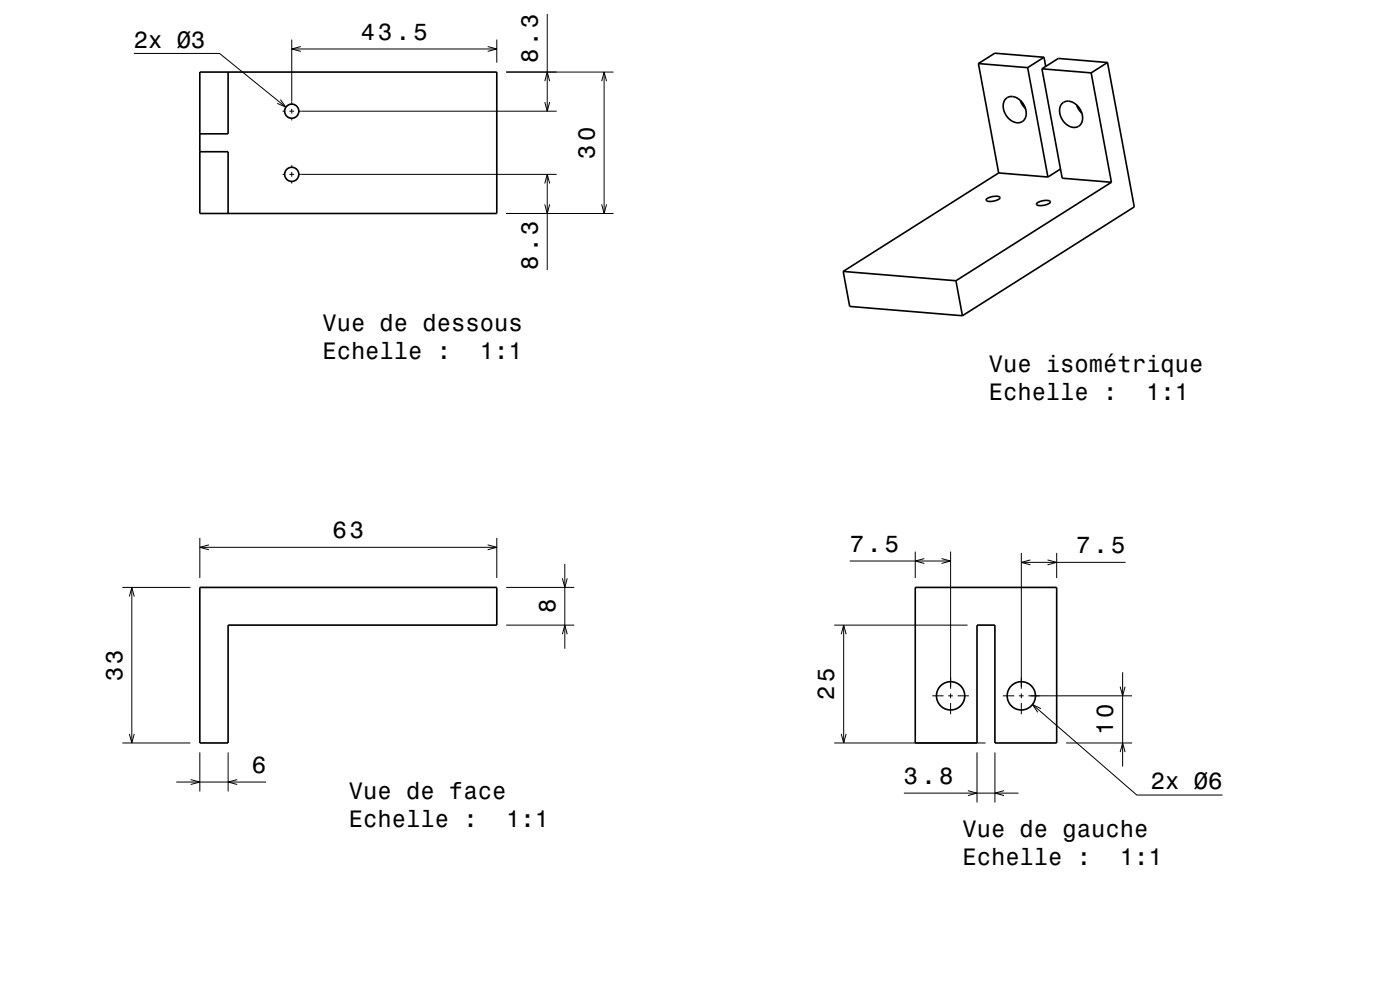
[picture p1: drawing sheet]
<svg xmlns="http://www.w3.org/2000/svg" width="297mm" height="210mm" viewBox="0 0 297 210" stroke-linecap="round" stroke-linejoin="round" font-family="sans-serif">
<g fill="none" stroke="#000" stroke-width=".21">
<path d="M28.4 11.3h18.2l14.1 11.4M61.9 8.4v13.7M61.9 10.4h43.5M63.8 9.9l-1.9 .5 1.9 .5M103.5 9.9l1.9 .5-1.9 .5M105.4 8.4v4.9M107.4 15.3h22.8M115.6 17.2l.5-1.9 .5 1.9M116.1 3v20.6M127.6 17.2l.6-1.9 .5 1.9M128.2 15.3v30M59.5 21.1l1.2 1.6-1.9-.8"/>
<path d="M59.9 37h.5M59.9 23.6h.5M61.4 37h1M61.4 23.6h1M61.9 23.1v1M61.9 25.1v.4M61.9 35v.5M61.9 36.5v1M61.9 38.5v.4M63.4 37h54.7M63.4 23.6h54.7M115.6 38.9l.5-1.9 .5 1.9"/>
<path d="M115.6 21.7l.5 1.9 .5-1.9M116.1 37v20.3M107.4 45.3h22.8M115.6 43.4l.5 1.9 .5-1.9M127.6 43.4l.6 1.9 .5-1.9M42.4 114.1v8.5M42.4 116.1h63M44.3 115.6l-1.9 .5 1.9 .5M103.5 115.6l1.9 .5-1.9 .5M105.4 114.1v8.5M119.8 119.6v18M180.3 119h21.4"/>
<path d="M194.2 117v5.6M196.1 118.5l-1.9 .5 1.9 .5M199.7 118.5l2 .5-2 .5M201.7 117v29.1M216.7 117.3v28.8M216.7 119.3h22.1M218.6 118.8l-1.9 .5 1.9 .5M222.2 118.8l2 .5-2 .5M224.2 117.3v5.3M26 124.6h14.4M27.4 126.5l.6-1.9 .5 1.9M28 124.6v33"/>
<path d="M107.4 124.6h14.4M107.4 132.6h14.4M119.3 134.5l.5-1.9 .5 1.9M119.3 122.7l.5 1.9 .5-1.9M177 132.6h28.3M178.5 134.5l.5-1.9 .5 1.9M179 132.6v25M26 157.6h14.4M27.4 155.7l.6 1.9 .5-1.9M42.4 159.6v8.3M48.4 159.6v8.3M177 157.6h32.1"/>
<path d="M178.5 155.7l.5 1.9 .5-1.9M197.8 147.6h2.4M201.2 147.6h1M201.7 147.1v1M201.7 149.1v2.4M203.2 147.6h2.4M207.3 159.6v10.6M211.1 159.6v10.6M212.8 147.6h2.4M216.2 147.6h1M216.7 147.1v1M216.7 149.1v2.4"/>
<path d="M218.2 147.6h22M219 149.4l22.2 19.2h18.1M220.8 150.3l-1.8-.9 1.2 1.7M226.2 157.6h14M237.6 145.7l.6 1.9 .5-1.9M237.6 159.5l.6-1.9 .5 1.9M238.2 142.6v20M37.4 165.9h19M40.5 165.4l1.9 .5-1.9 .5M50.3 165.4l-1.9 .5 1.9 .5M191.8 168.2h24.3M205.3 167.7l2 .5-2 .6"/>
<path d="M213 167.7l-1.9 .5 1.9 .6"/>
</g>
<g fill="none" stroke="#000" stroke-width=".35">
<path d="M42.4 15.3h63v30h-63zM48.4 15.3v13.1h-6M207.6 13.5l4.3 23.2M207.6 13.5l10.4 .8M218 14.3l4.3 23.2M221 14.6l4.3 23.2 10.5 .9M221 14.6l10.5 .9M221.5 12.1l-10.5-.8-3.4 2.2M221.5 12.1l.3 2M221.5 12.1l-3.5 2.2M231.5 15.5l4.3 23.2M235 13.3l5.6 30.6-36.4 23.1"/>
<path d="M235 13.3l-10.5-.9-3.5 2.2M235 13.3l-3.5 2.2M42.4 32.2h6v13.1M211.9 36.7l-33 20.9M211.9 36.7l10.4 .8M213.4 21a2.34 2.34 0 0 1 3.4 .7 2.78 2.78 0 0 1 0 4.2 3.2 3.2 0 0 1-3.9-2.8v-1.1zM216.5 21.3l.4 .9 .6 .8M225 35.9l-2.7 1.6M225.3 21.9a2.33 2.33 0 0 1 3.5 .7 2.78 2.78 0 0 1-.1 4.2 3.1 3.1 0 0 1-3.8-2.5l-.1-1.3zM228.4 22.3l.4 .9 .7 .8M235.8 38.7l-33 20.9M178.9 57.6l1.4 7.4 23.9 2"/>
<path d="M178.9 57.6l23.9 2M202.8 59.6l1.4 7.4M209.3 42.2a2.74 2.74 0 0 1 2.8-.3 2.52 2.52 0 0 1-2.9 .6zM220 43.1a2.77 2.77 0 0 1 2.8-.3 2.51 2.51 0 0 1-2.9 .5zM42.4 124.6h63v8h-57v25h-6zM194.2 124.6h30v33h-13.1v-25h-3.8v25h-13.1z"/>
<circle cx="61.9" cy="37" r="1.5"/>
<circle cx="61.9" cy="23.6" r="1.5"/>
<circle cx="201.7" cy="147.6" r="3"/>
<circle cx="216.7" cy="147.6" r="3"/>
</g>
<g font-size="5">
<text x="28.4" y="10.1">2x Ø3</text>
<text x="76.5" y="8.4">43.5</text>
<text x="114.1" y="13.5" transform="rotate(-90 114.1 13.5)">8.3</text>
<text x="126.2" y="33.7" transform="rotate(-90 126.2 33.7)">30</text>
<text x="114.1" y="57.3" transform="rotate(-90 114.1 57.3)">8.3</text>
<text x="68.4" y="70.1">Vue de dessous</text>
<text x="68.4" y="76.2">Echelle :</text>
<text x="101.8" y="76.2">1:1</text>
<text x="209.8" y="78.8">Vue isométrique</text>
<text x="209.8" y="84.9">Echelle :</text>
<text x="243.2" y="84.9">1:1</text>
<text x="70.5" y="114.1">63</text>
<text x="180.3" y="117">7.5</text>
<text x="228.3" y="117.3">7.5</text>
<text x="117.8" y="130.1" transform="rotate(-90 117.8 130.1)">8</text>
<text x="26" y="144.5" transform="rotate(-90 26 144.5)">33</text>
<text x="177" y="148.5" transform="rotate(-90 177 148.5)">25</text>
<text x="236.2" y="156" transform="rotate(-90 236.2 156)">10</text>
<text x="53.4" y="163.9">6</text>
<text x="191.8" y="166.2">3.8</text>
<text x="244.2" y="167.5">2x Ø6</text>
<text x="74" y="169.5">Vue de face</text>
<text x="74" y="175.5">Echelle :</text>
<text x="107.4" y="175.5">1:1</text>
<text x="204.2" y="177.5">Vue de gauche</text>
<text x="204.2" y="183.5">Echelle :</text>
<text x="237.6" y="183.5">1:1</text>
</g>
</svg>
